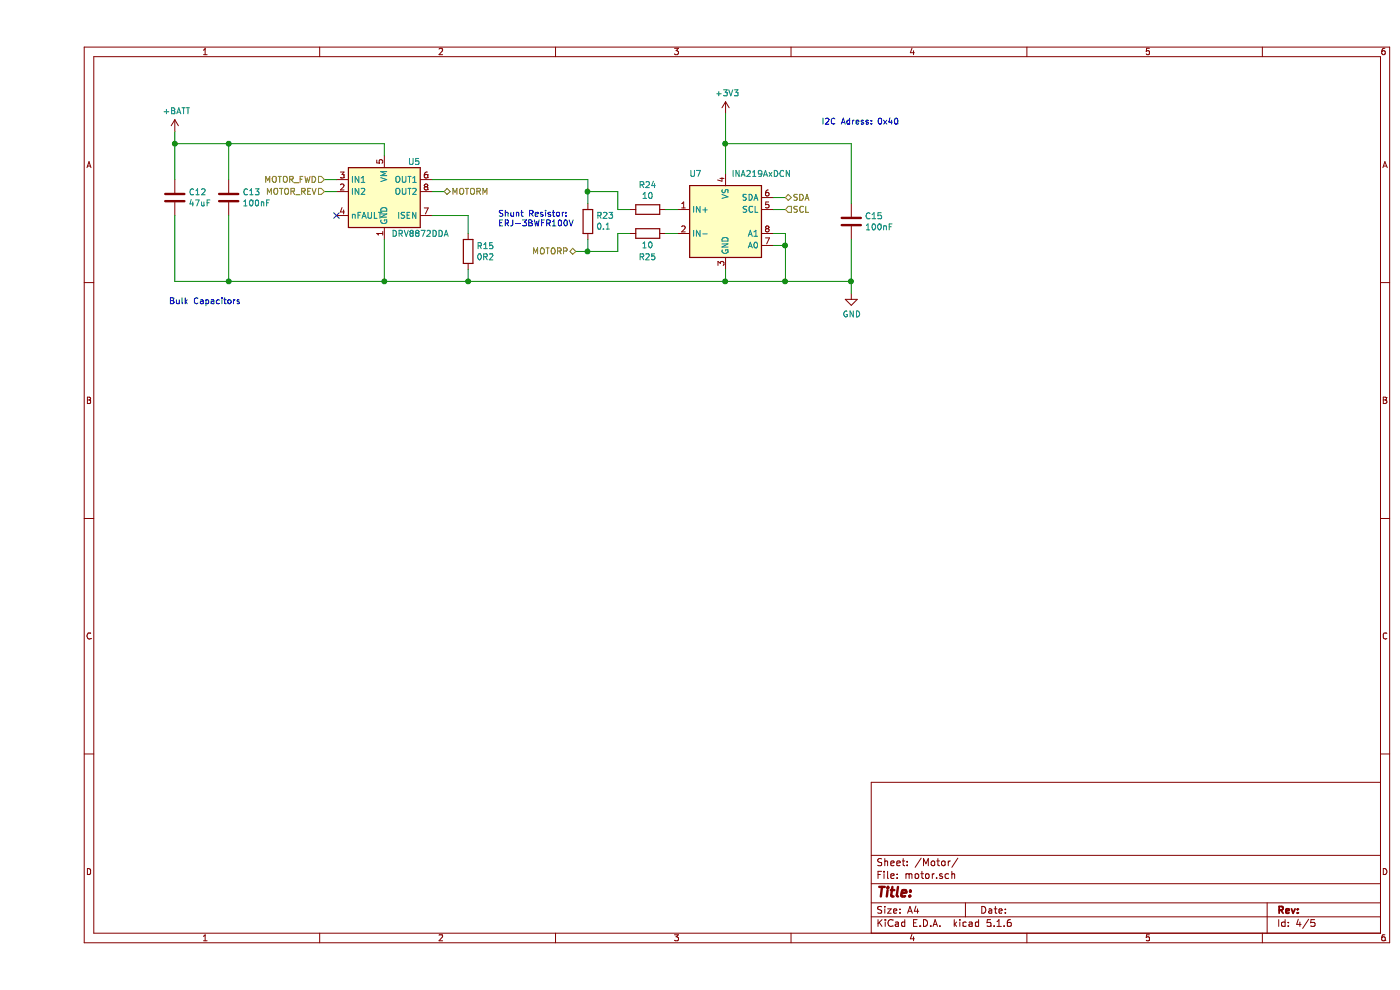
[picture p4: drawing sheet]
EESchema Schematic File Version 4
EELAYER 30 0
EELAYER END
$Descr A4 11693 8268
encoding utf-8
Sheet 4 5
Title ""
Date ""
Rev ""
Comp ""
Comment1 ""
Comment2 ""
Comment3 ""
Comment4 ""
$EndDescr
$Comp
L huhnsfx-rescue:DRV8872DDA-Driver_Motor U5
U 1 1
P 2900 1600
F 0 "U5" H 3150 1850 50  0000 C CNN
F 1 "DRV8872DDA" H 3200 1250 50  0000 C CNN
F 2 "Package_SO:Texas_HTSOP-8-1EP_3.9x4.9mm_P1.27mm_EP2.95x4.9mm_Mask2.4x3.1mm_ThermalVias" H 3100 1500 50  0001 C CNN
F 3 "http://www.ti.com/lit/ds/symlink/drv8872.pdf" H 2650 1950 50  0001 C CNN
	1    2900 1600
	1    0    0    -1  
$EndComp
$Comp
L power:GND #PWR?
U 1 1
P 6800 2450
AR Path="/5D4041FE" Ref="#PWR?"  Part="1" 
AR Path="/5D401D05/5D4041FE" Ref="#PWR029"  Part="1" 
F 0 "#PWR029" H 6800 2200 50  0001 C CNN
F 1 "GND" H 6805 2277 50  0000 C CNN
F 2 "" H 6800 2450 50  0001 C CNN
F 3 "" H 6800 2450 50  0001 C CNN
	1    6800 2450
	1    0    0    -1  
$EndComp
$Comp
L power:+BATT #PWR028
U 1 1
P 1150 1100
F 0 "#PWR028" H 1150 950 50  0001 C CNN
F 1 "+BATT" H 1165 1273 50  0000 C CNN
F 2 "" H 1150 1100 50  0001 C CNN
F 3 "" H 1150 1100 50  0001 C CNN
	1    1150 1100
	1    0    0    -1  
$EndComp
Wire Wire Line
	2900 1200 2900 1300
Text HLabel 2400 1600 0    50   Input ~ 0
MOTOR_REV
Wire Wire Line
	2400 1600 2500 1600
Text HLabel 2400 1500 0    50   Input ~ 0
MOTOR_FWD
Wire Wire Line
	2400 1500 2500 1500
$Comp
L huhnsfx-rescue:R-Device R15
U 1 1
P 3600 2100
F 0 "R15" H 3670 2146 50  0000 L CNN
F 1 "0R2" H 3670 2055 50  0000 L CNN
F 2 "Resistor_SMD:R_0603_1608Metric" V 3530 2100 50  0001 C CNN
F 3 "~" H 3600 2100 50  0001 C CNN
	1    3600 2100
	1    0    0    -1  
$EndComp
Wire Wire Line
	3600 2350 3600 2250
Wire Wire Line
	3600 1800 3300 1800
NoConn ~ 2500 1800
$Comp
L huhnsfx-rescue:C-Device C13
U 1 1
P 1600 1650
F 0 "C13" H 1715 1696 50  0000 L CNN
F 1 "100nF" H 1715 1605 50  0000 L CNN
F 2 "Capacitor_SMD:C_0603_1608Metric" H 1638 1500 50  0001 C CNN
F 3 "~" H 1600 1650 50  0001 C CNN
	1    1600 1650
	1    0    0    -1  
$EndComp
$Comp
L huhnsfx-rescue:C-Device C12
U 1 1
P 1150 1650
F 0 "C12" H 1265 1696 50  0000 L CNN
F 1 "47uF" H 1265 1605 50  0000 L CNN
F 2 "Capacitor_SMD:C_1206_3216Metric" H 1188 1500 50  0001 C CNN
F 3 "~" H 1150 1650 50  0001 C CNN
	1    1150 1650
	1    0    0    -1  
$EndComp
Wire Wire Line
	1150 1100 1150 1200
Wire Wire Line
	1150 1200 1600 1200
Connection ~ 1150 1200
Wire Wire Line
	1150 1200 1150 1500
Wire Wire Line
	1600 1500 1600 1200
Connection ~ 1600 1200
Wire Wire Line
	1600 1200 2900 1200
Wire Wire Line
	3300 1600 3400 1600
Text Notes 1100 2550 0    50   ~ 0
Bulk Capacitors
Text HLabel 4500 2100 0    50   BiDi ~ 0
MOTORP
Text HLabel 3400 1600 2    50   BiDi ~ 0
MOTORM
$Comp
L Analog_ADC:INA219AxDCN U7
U 1 1
P 5750 1850
F 0 "U7" H 5500 2250 50  0000 C CNN
F 1 "INA219AxDCN" H 6050 2250 50  0000 C CNN
F 2 "Package_TO_SOT_SMD:SOT-23-8" H 6400 1500 50  0001 C CNN
F 3 "http://www.ti.com/lit/ds/symlink/ina219.pdf" H 6100 1750 50  0001 C CNN
	1    5750 1850
	1    0    0    -1  
$EndComp
$Comp
L Device:R R23
U 1 1
P 4600 1850
F 0 "R23" H 4530 1804 50  0000 R CNN
F 1 "0.1" H 4530 1895 50  0000 R CNN
F 2 "Resistor_SMD:R_0603_1608Metric" V 4530 1850 50  0001 C CNN
F 3 "~" H 4600 1850 50  0001 C CNN
	1    4600 1850
	-1   0    0    1   
$EndComp
Text Notes 6550 1050 0    50   ~ 0
I2C Adress: 0x40
Wire Wire Line
	4850 1600 4850 1750
Wire Wire Line
	4850 1750 4950 1750
Connection ~ 4600 1600
Wire Wire Line
	4600 1600 4600 1700
Wire Wire Line
	4600 1500 4600 1600
Wire Wire Line
	4600 1600 4850 1600
Wire Wire Line
	4950 1950 4850 1950
Wire Wire Line
	4850 1950 4850 2100
Wire Wire Line
	4850 2100 4600 2100
Wire Wire Line
	4600 2100 4600 2000
Wire Wire Line
	4500 2100 4600 2100
Connection ~ 4600 2100
Wire Wire Line
	5750 2250 5750 2350
Wire Wire Line
	1150 2350 1600 2350
Wire Wire Line
	1150 1800 1150 2350
Wire Wire Line
	1600 1800 1600 2350
Connection ~ 1600 2350
Wire Wire Line
	1600 2350 2900 2350
Wire Wire Line
	2900 2000 2900 2350
Connection ~ 2900 2350
Wire Wire Line
	2900 2350 3600 2350
Wire Wire Line
	3600 1800 3600 1950
Wire Wire Line
	3300 1500 4600 1500
Wire Wire Line
	5750 2350 6250 2350
Connection ~ 5750 2350
Wire Wire Line
	6250 2350 6250 2050
Wire Wire Line
	6250 2050 6150 2050
Wire Wire Line
	6150 1950 6250 1950
Wire Wire Line
	6250 1950 6250 2050
Connection ~ 6250 2050
Text HLabel 6250 1650 2    50   BiDi ~ 0
SDA
Wire Wire Line
	6150 1650 6250 1650
Text HLabel 6250 1750 2    50   Input ~ 0
SCL
Wire Wire Line
	6250 1750 6150 1750
Text Notes 3850 1900 0    50   ~ 0
Shunt Resistor:\nERJ-3BWFR100V
$Comp
L Device:C C15
U 1 1
P 6800 1850
F 0 "C15" H 6915 1896 50  0000 L CNN
F 1 "100nF" H 6915 1805 50  0000 L CNN
F 2 "Capacitor_SMD:C_0603_1608Metric" H 6838 1700 50  0001 C CNN
F 3 "~" H 6800 1850 50  0001 C CNN
	1    6800 1850
	1    0    0    -1  
$EndComp
Wire Wire Line
	6800 1200 6800 1700
Wire Wire Line
	6250 2350 6800 2350
Wire Wire Line
	6800 2350 6800 2450
Connection ~ 6250 2350
Wire Wire Line
	6800 2000 6800 2350
Connection ~ 6800 2350
$Comp
L Device:R R24
U 1 1
P 5100 1750
F 0 "R24" V 4893 1750 50  0000 C CNN
F 1 "10" V 4984 1750 50  0000 C CNN
F 2 "Resistor_SMD:R_0603_1608Metric" V 5030 1750 50  0001 C CNN
F 3 "~" H 5100 1750 50  0001 C CNN
	1    5100 1750
	0    1    1    0   
$EndComp
$Comp
L Device:R R25
U 1 1
P 5100 1950
F 0 "R25" V 4900 1950 50  0000 C CNN
F 1 "10" V 5000 1950 50  0000 C CNN
F 2 "Resistor_SMD:R_0603_1608Metric" V 5030 1950 50  0001 C CNN
F 3 "~" H 5100 1950 50  0001 C CNN
	1    5100 1950
	0    -1   -1   0   
$EndComp
Wire Wire Line
	3600 2350 5750 2350
Connection ~ 3600 2350
Wire Wire Line
	5250 1950 5350 1950
Wire Wire Line
	5350 1750 5250 1750
$Comp
L power:+3V3 #PWR0113
U 1 1
P 5750 950
F 0 "#PWR0113" H 5750 800 50  0001 C CNN
F 1 "+3V3" H 5765 1123 50  0000 C CNN
F 2 "" H 5750 950 50  0001 C CNN
F 3 "" H 5750 950 50  0001 C CNN
	1    5750 950 
	1    0    0    -1  
$EndComp
Wire Wire Line
	5750 950  5750 1200
Wire Wire Line
	6800 1200 5750 1200
Connection ~ 5750 1200
Wire Wire Line
	5750 1200 5750 1450
$EndSCHEMATC
